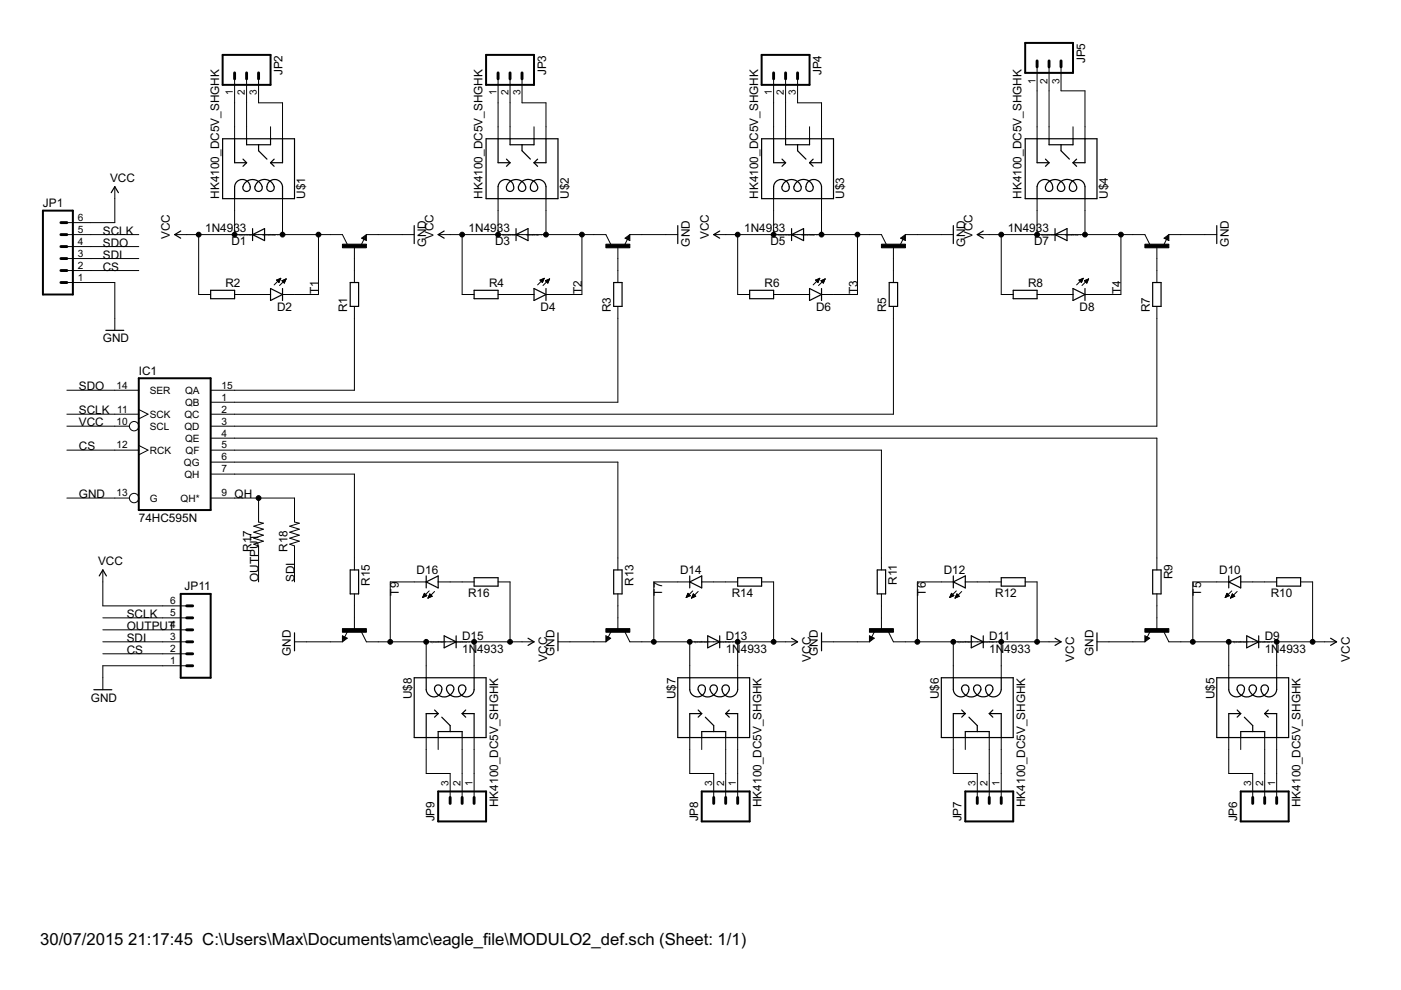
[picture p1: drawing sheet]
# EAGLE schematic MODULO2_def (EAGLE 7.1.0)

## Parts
D1  1N4933  [DO41-10]
D2  LED5MM  [LED5MM]
D3  1N4933  [DO41-10]
D4  LED5MM  [LED5MM]
D5  1N4933  [DO41-10]
D6  LED5MM  [LED5MM]
D7  1N4933  [DO41-10]
D8  LED5MM  [LED5MM]
D9  1N4933  [DO41-10]
D10  LED5MM  [LED5MM]
D11  1N4933  [DO41-10]
D12  LED5MM  [LED5MM]
D13  1N4933  [DO41-10]
D14  LED5MM  [LED5MM]
D15  1N4933  [DO41-10]
D16  LED5MM  [LED5MM]
IC1  74HC595N  [DIL16]
JP1  M06LOCK  [1X06_LOCK]
JP2  M03-SCREW-5MM  [SCREWTERMINAL-5MM-3]
JP3  M03-SCREW-5MM  [SCREWTERMINAL-5MM-3]
JP4  M03-SCREW-5MM  [SCREWTERMINAL-5MM-3]
JP5  M03-SCREW-5MM  [SCREWTERMINAL-5MM-3]
JP6  M03-SCREW-5MM  [SCREWTERMINAL-5MM-3]
JP7  M03-SCREW-5MM  [SCREWTERMINAL-5MM-3]
JP8  M03-SCREW-5MM  [SCREWTERMINAL-5MM-3]
JP9  M03-SCREW-5MM  [SCREWTERMINAL-5MM-3]
JP11  M06LOCK  [1X06_LOCK]
R1  R-EU_R0805  [R0805]
R2  R-EU_R0805  [R0805]
R3  R-EU_R0805  [R0805]
R4  R-EU_R0805  [R0805]
R5  R-EU_R0805  [R0805]
R6  R-EU_R0805  [R0805]
R7  R-EU_R0805  [R0805]
R8  R-EU_R0805  [R0805]
R9  R-EU_R0805  [R0805]
R10  R-EU_R0805  [R0805]
R11  R-EU_R0805  [R0805]
R12  R-EU_R0805  [R0805]
R13  R-EU_R0805  [R0805]
R14  R-EU_R0805  [R0805]
R15  R-EU_R0805  [R0805]
R16  R-EU_R0805  [R0805]
R17  RESISTOR0805-RES  [0805]
R18  RESISTOR0805-RES  [0805]
T1  -NPN-TO92-EBC  [TO92-EBC]
T2  -NPN-TO92-EBC  [TO92-EBC]
T3  -NPN-TO92-EBC  [TO92-EBC]
T4  -NPN-TO92-EBC  [TO92-EBC]
T5  -NPN-TO92-EBC  [TO92-EBC]
T6  -NPN-TO92-EBC  [TO92-EBC]
T7  -NPN-TO92-EBC  [TO92-EBC]
T9  -NPN-TO92-EBC  [TO92-EBC]
U$1  HK4100_DC5V_SHGHK  [HK4100]
U$2  HK4100_DC5V_SHGHK  [HK4100]
U$3  HK4100_DC5V_SHGHK  [HK4100]
U$4  HK4100_DC5V_SHGHK  [HK4100]
U$5  HK4100_DC5V_SHGHK  [HK4100]
U$6  HK4100_DC5V_SHGHK  [HK4100]
U$7  HK4100_DC5V_SHGHK  [HK4100]
U$8  HK4100_DC5V_SHGHK  [HK4100]

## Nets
CS: IC1.12(RCK) JP1.2 JP11.2
GND: IC1.13(G) JP1.1 JP11.1 T1.E T2.E T3.E T4.E T5.E T6.E T7.E T9.E
N$1: IC1.15(QA) R1.1
N$2: IC1.1(QB) R3.1
N$3: D1.A D2.K(C) T1.C U$1.6
N$4: D2.A R2.1
N$5: R1.2 T1.B
N$6: D3.A D4.K(C) T2.C U$2.6
N$7: D5.A D6.K(C) T3.C U$3.6
N$8: D6.A R6.1
N$9: R5.2 T3.B
N$10: D7.A D8.K(C) T4.C U$4.6
N$11: D8.A R8.1
N$12: R7.2 T4.B
N$13: IC1.3(QD) R7.1
N$14: D4.A R4.1
N$15: R3.2 T2.B
N$16: IC1.2(QC) R5.1
N$17: D9.A D10.K(C) T5.C U$5.6
N$18: D10.A R10.1
N$19: R9.2 T5.B
N$20: D11.A D12.K(C) T6.C U$6.6
N$21: D12.A R12.1
N$22: R11.2 T6.B
N$23: D13.A D14.K(C) T7.C U$7.6
N$24: D14.A R14.1
N$25: R13.2 T7.B
N$26: D15.A D16.K(C) T9.C U$8.6
N$27: D16.A R16.1
N$28: R15.2 T9.B
N$29: IC1.5(QF) R11.1
N$30: IC1.4(QE) R9.1
N$31: IC1.6(QG) R13.1
N$32: IC1.7(QH) R15.1
N$33: JP2.1 U$1.8
N$34: JP2.2 U$1.14
N$35: JP2.3 U$1.7
N$36: JP3.1 U$2.8
N$37: JP3.2 U$2.14
N$38: JP3.3 U$2.7
N$39: JP4.1 U$3.8
N$40: JP4.2 U$3.14
N$41: JP4.3 U$3.7
N$42: JP5.1 U$4.8
N$43: JP5.2 U$4.14
N$44: JP5.3 U$4.7
N$45: JP6.1 U$5.8
N$46: JP6.2 U$5.14
N$47: JP6.3 U$5.7
N$48: JP7.1 U$6.8
N$49: JP7.2 U$6.14
N$50: JP7.3 U$6.7
N$51: JP8.1 U$7.8
N$52: JP8.2 U$7.14
N$53: JP8.3 U$7.7
N$54: JP9.1 U$8.8
N$55: JP9.2 U$8.14
N$56: JP9.3 U$8.7
OUTPUT: JP11.4 R17.1
QH: IC1.9(QH*) R17.2 R18.2
SCLK: IC1.11(SCK) JP1.5 JP11.5
SDI: JP1.3 JP11.3 R18.1
SDO: IC1.14(SER) JP1.4
VCC: D1.C D3.C D5.C D7.C D9.C D11.C D13.C D15.C IC1.10(SCL) JP1.6 JP11.6 R2.2 R4.2 R6.2 R8.2 R10.2 R12.2 R14.2 R16.2 U$1.9 U$2.9 U$3.9 U$4.9 U$5.9 U$6.9 U$7.9 U$8.9
Unconnected: U$1.1 U$2.1 U$3.1 U$4.1 U$5.1 U$6.1 U$7.1 U$8.1

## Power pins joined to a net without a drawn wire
GND: IC1.8(GND)
VCC: IC1.16(VCC)
